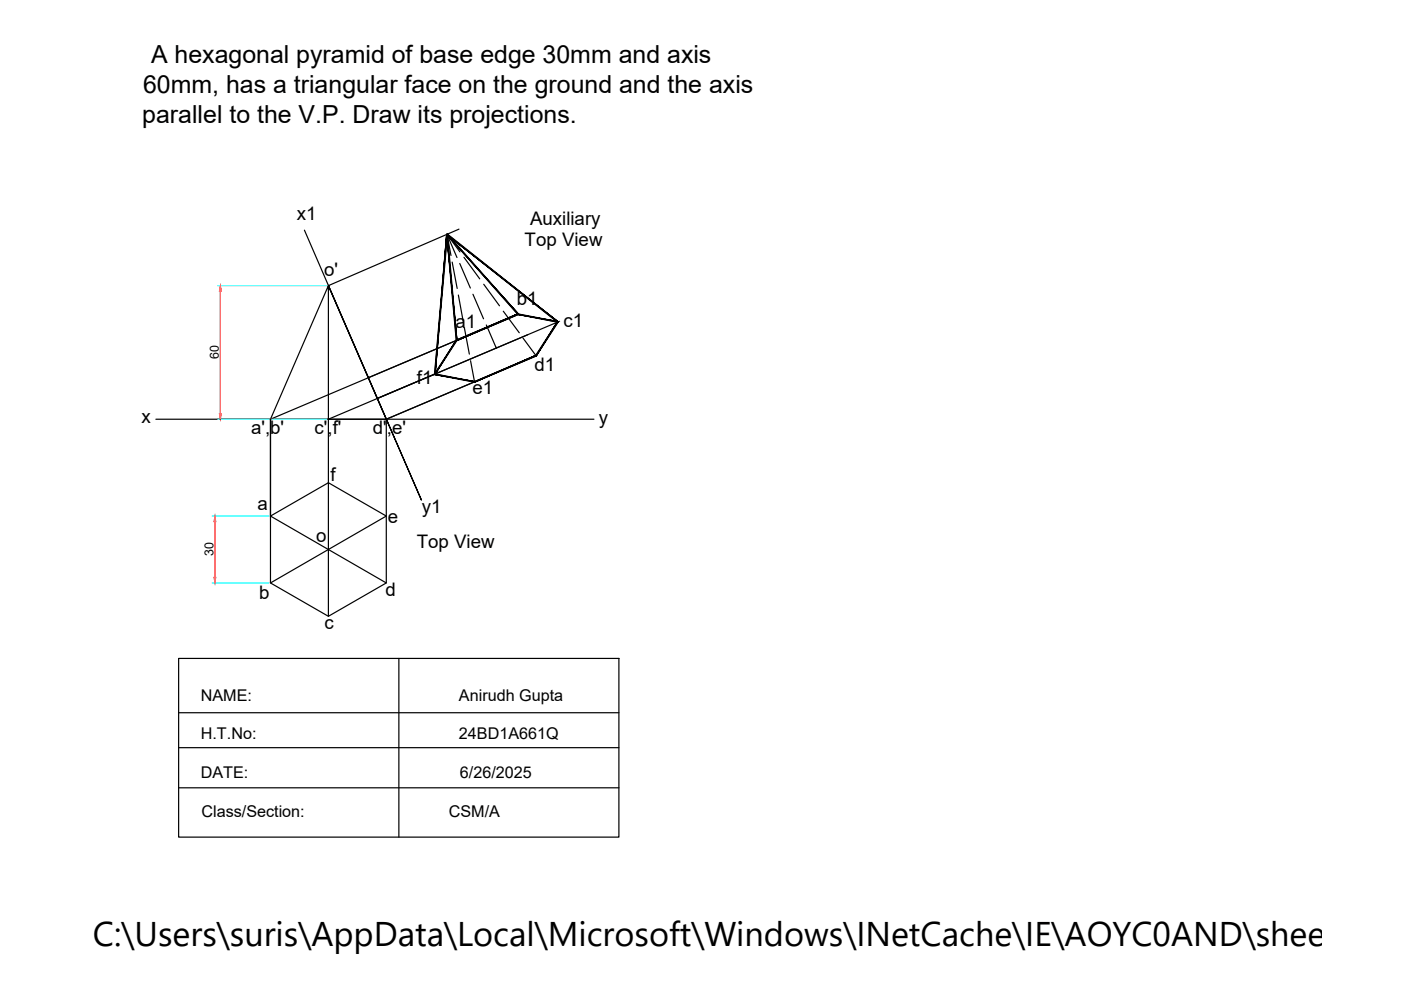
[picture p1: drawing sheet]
<svg xmlns="http://www.w3.org/2000/svg" width="297mm" height="210mm" viewBox="0 0 297 210" stroke-linecap="round" stroke-linejoin="round" font-family="sans-serif">
<!-- layer: 0 -->
<g fill="none" stroke="#000" stroke-width=".25">
<path d="M94.8 49.7l15 16.9-13 5.6zM94.8 49.7l23.5 18.6-4.6 7.1-13.1 5.6-8.4-1.7zM94.8 49.7l.8 4.5M94.8 49.7l2.7 3.7M94.8 49.7l2.1 4.9M95.9 55.6l1 5.6M97.3 48.6l-27.7 12 19.8 45.4-24.9-57.2M97.5 55.9l2.2 5.2M98.4 54.6l3.3 4.5M69.6 60.6l-12.3 28.3h24.6l-12.3-28.3v28.3M96.8 72.2l-4.6 7.1M97.2 62.6l1 5.5"/>
<path d="M98.5 69.5l1 5.6M100.3 62.4l2.2 5.2M102.6 60.3l3.3 4.5M103.1 68.9l2.1 4.9M106.7 66l3.4 4.6M107.6 67.6l-50.3 21.3v20.5M110.9 71.7l2.8 3.7-13.1 5.6-.8-4.5M111.3 76.4l-29.4 12.5M113.7 75.4l-31.8 13.5M33 88.9h92.9M69.6 88.9v41.8M78.1 80.1l31.7-13.5 8.5 1.7-48.7 20.6"/>
<path d="M81.9 88.9v20.5l-24.6 14.2M57.3 109.4l12.3-7.1 12.3 7.1v14.2l-12.3 7.1-12.3-7.1zM57.3 109.4l24.6 14.2M37.9 139.6h93.3v37.9h-93.3zM84.6 139.6v37.9M37.9 151.1h93.3M37.9 158.5h93.3M37.9 167h93.3"/>
</g>
<path d="M46.1 60.6h23.2M46.1 88.9h23.2M45 109.4h12.1M45 123.6h12.1" fill="none" stroke="#0ff" stroke-width=".25"/>
<path d="M46.7 61.8v25.9M45.6 110.6v11.8" fill="none" stroke="#f00" stroke-width=".25"/>
<g fill="#f00" stroke="#f00" stroke-width=".21">
<path d="M46.7 60.6l.2 1.2h-.4z"/>
<path d="M46.5 87.7h.4l-.2 1.2z"/>
<path d="M45.6 109.4l.1 1.2h-.3z"/>
<path d="M45.4 122.4h.3l-.1 1.2z"/>
</g>
<path d="M103.3 69.4h.1M105.2 73.8h.1" fill="none" stroke="#000" stroke-width=".21"/>
<g fill="#000" stroke="#000" stroke-width=".21">
<path d="M94.9 49.6l-.2 .2 23.6 18.4zM94.7 49.8l23.6 18.4-.1 .2z"/>
<path d="M94.7 49.7l2.2 22.3-2-22.3zM94.7 49.7l2.2 22.3-.2 .3zM96.9 72l-.2 .3 13-5.7zM96.7 72.3l13-5.7 .3 .1zM94.7 49.7l15 16.9 .3 .1zM94.7 49.7l.2-.1 15.1 17.1z"/>
<path d="M94.7 49.7l-2.6 29.6 .2 .1zM94.7 49.7h.2l-2.6 29.7z"/>
<path d="M96.6 72.1l.1 .2 13.1-5.8zM96.7 72.3l13.1-5.8v.2zM109.8 66.5v.2l8.6 1.5zM109.8 66.7l8.6 1.5-.3 .1zM118.1 68.3l-4.4 7.2 4.7-7.3zM118.1 68.3l-4.4 7.2-.1-.2zM100.6 81.1l13.1-5.6-.1-.2zM100.6 80.9l13-5.6-13 5.8zM92 79.4l8.6 1.7v-.2zM92 79.4l.3-.1 8.3 1.6zM96.7 72.1l-4.7 7.3 .3-.1zM96.7 72.1l.2 .1-4.6 7.1z"/>
</g>
<text font-size="7.3" x="19.7" y="200.6">C:\Users\suris\AppData\Local\Microsoft\Windows\INetCache\IE\AOYC0AND\sheet@7c[</text>
<g font-size="5.3">
<text x="32" y="13.3">A hexagonal pyramid of base edge 30mm and axis</text>
<text x="30.3" y="19.7">60mm, has a triangular face on the ground and the axis</text>
<text x="30.2" y="26">parallel to the V.P. Draw its projections.</text>
</g>
<g font-size="4">
<text x="62.9" y="46.6">x1</text>
<text x="112.4" y="47.7">Auxiliary</text>
<text x="111.2" y="52.1">Top View</text>
<text x="68.7" y="58.4">o'</text>
<text x="109.5" y="64.8">b1</text>
<text x="96.5" y="69.5">a1</text>
<text x="119.5" y="69.4">c1</text>
<text x="88.4" y="81.4">f1</text>
<text x="100.2" y="83.5">e1</text>
<text x="113.3" y="78.6">d1</text>
<text x="30" y="89.8">x</text>
<text x="127" y="89.9">y</text>
<text x="53.2" y="92.1">a',b'</text>
<text x="66.7" y="92">c',f'</text>
<text x="79.1" y="92.1">d',e'</text>
<text x="70.1" y="101.9">f</text>
<text x="54.6" y="108.2">a</text>
<text x="82.2" y="110.8">e</text>
<text x="89.4" y="108.7">y1</text>
<text x="67" y="115">o</text>
<text x="88.4" y="116.2">Top View</text>
<text x="54.9" y="127">b</text>
<text x="81.7" y="126.3">d</text>
<text x="68.8" y="133.5">c</text>
</g>
<g font-size="3.4">
<text x="42.6" y="148.5">NAME:</text>
<text x="97.3" y="148.5">Anirudh Gupta</text>
<text x="42.6" y="156.8">H.T.No:</text>
<text x="97.3" y="156.8">24BD1A661Q</text>
<text x="42.6" y="165">DATE:</text>
<text x="97.5" y="165">6/26/2025</text>
<text x="42.7" y="173.3">Class/Section:</text>
<text x="95.1" y="173.3">CSM/A</text>
</g>
<g font-size="2.6">
<text x="46.4" y="76.2" transform="rotate(-90 46.4 76.2)">60</text>
<text x="45.2" y="118" transform="rotate(-90 45.2 118)">30</text>
</g>
</svg>
